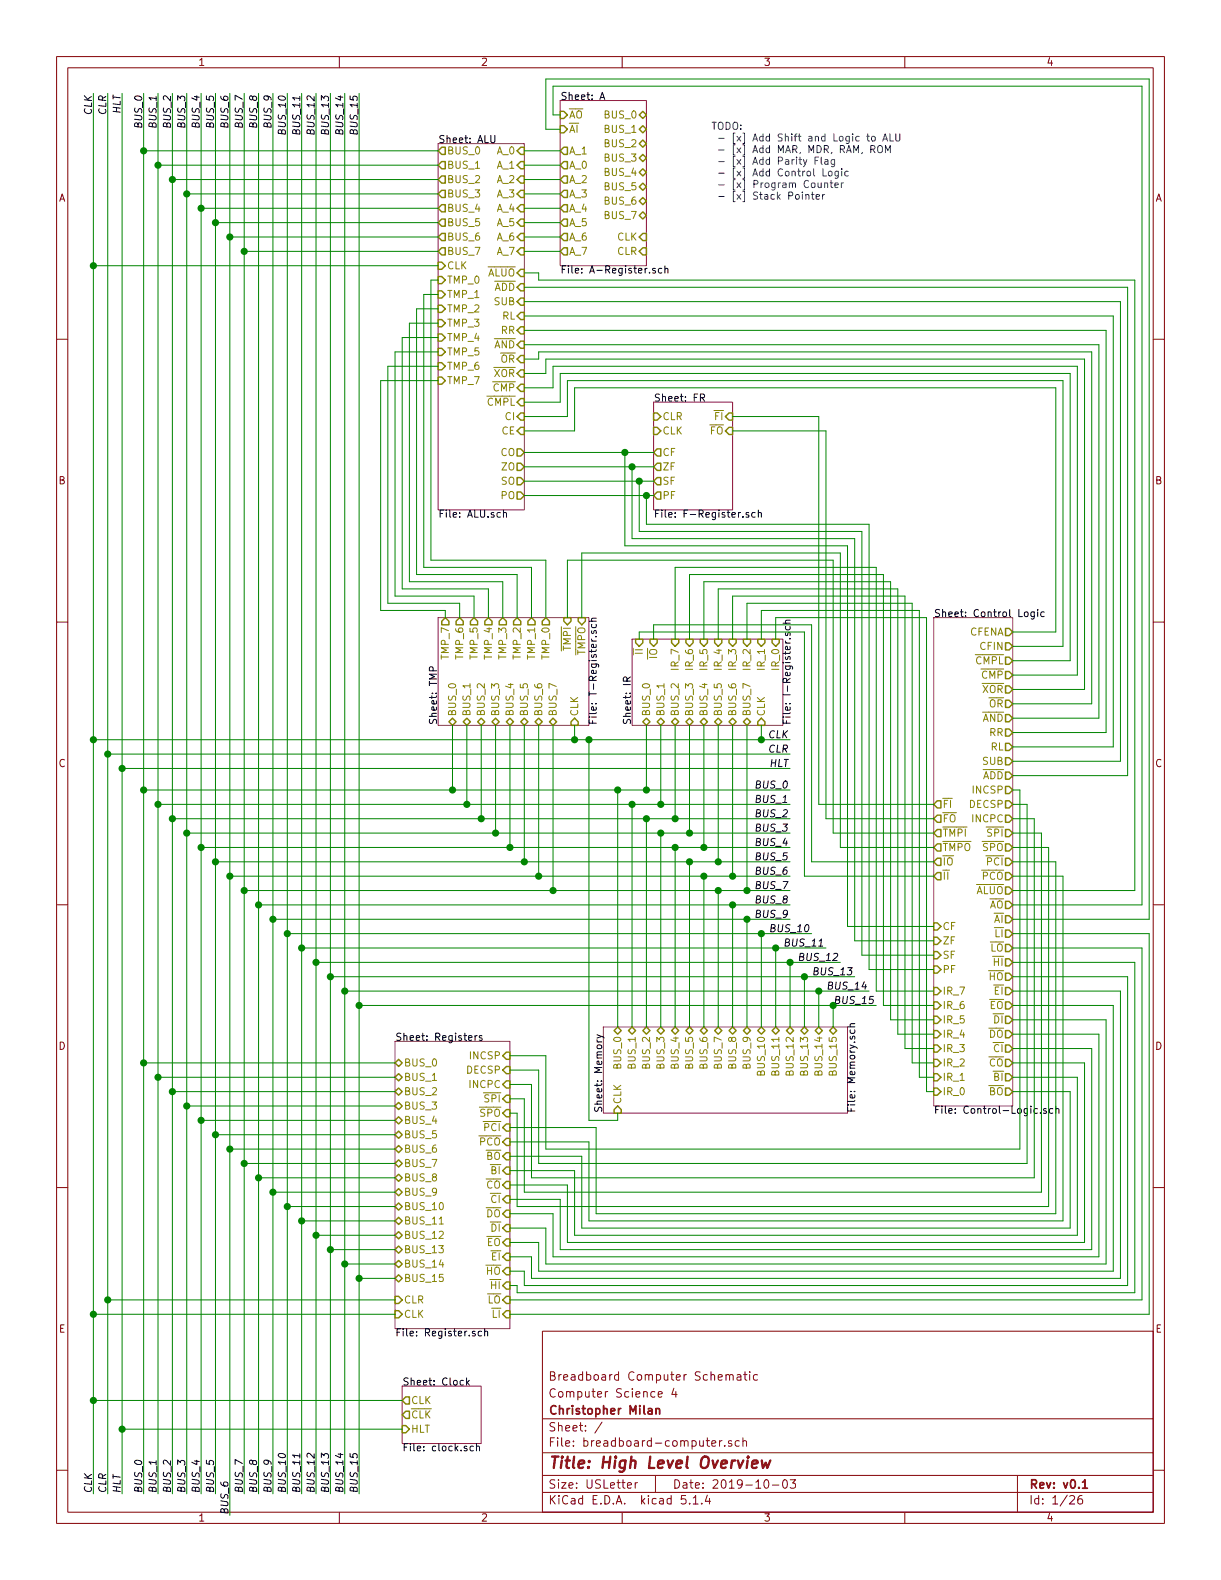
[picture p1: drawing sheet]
EESchema Schematic File Version 4
LIBS:breadboard-computer-cache
EELAYER 30 0
EELAYER END
$Descr USLetter 8500 11000 portrait
encoding utf-8
Sheet 1 26
Title "High Level Overview"
Date "2019-10-03"
Rev "v0.1"
Comp "Christopher Milan"
Comment1 "Computer Science 4"
Comment2 "Breadboard Computer Schematic"
Comment3 ""
Comment4 ""
$EndDescr
$Sheet
S 3900 700  600  1150
U 5DA9C21D
F0 "A" 50
F1 "A-Register.sch" 50
F2 "BUS_0" B R 4500 800 50 
F3 "BUS_1" B R 4500 900 50 
F4 "BUS_2" B R 4500 1000 50 
F5 "BUS_3" B R 4500 1100 50 
F6 "BUS_4" B R 4500 1200 50 
F7 "BUS_5" B R 4500 1300 50 
F8 "BUS_6" B R 4500 1400 50 
F9 "BUS_7" B R 4500 1500 50 
F10 "CLK" I R 4500 1650 50 
F11 "A_0" O L 3900 1150 50 
F12 "A_1" O L 3900 1050 50 
F13 "A_2" O L 3900 1250 50 
F14 "A_3" O L 3900 1350 50 
F15 "A_4" O L 3900 1450 50 
F16 "A_5" O L 3900 1550 50 
F17 "A_6" O L 3900 1650 50 
F18 "A_7" O L 3900 1750 50 
F19 "~AO~" I L 3900 800 50 
F20 "~AI~" I L 3900 900 50 
F21 "CLR" I R 4500 1750 50 
$EndSheet
$Sheet
S 4400 4450 1050 600 
U 5E58FC7C
F0 "IR" 50
F1 "I-Register.sch" 50
F2 "BUS_0" B B 4500 5050 50 
F3 "BUS_1" B B 4600 5050 50 
F4 "BUS_2" B B 4700 5050 50 
F5 "BUS_3" B B 4800 5050 50 
F6 "BUS_4" B B 4900 5050 50 
F7 "BUS_5" B B 5000 5050 50 
F8 "BUS_6" B B 5100 5050 50 
F9 "BUS_7" B B 5200 5050 50 
F10 "CLK" I B 5300 5050 50 
F11 "IR_0" I T 5400 4450 50 
F12 "IR_1" I T 5300 4450 50 
F13 "IR_2" I T 5200 4450 50 
F14 "IR_3" I T 5100 4450 50 
F15 "IR_4" I T 5000 4450 50 
F16 "IR_5" I T 4900 4450 50 
F17 "IR_6" I T 4800 4450 50 
F18 "IR_7" I T 4700 4450 50 
F19 "~IO~" I T 4550 4450 50 
F20 "~II~" I T 4450 4450 50 
$EndSheet
Text Label 750  650  3    50   Italic 0
CLR
Text Label 650  650  3    50   Italic 0
CLK
Text Label 2500 650  3    50   Italic 0
BUS_15
Text Label 2400 650  3    50   Italic 0
BUS_14
Text Label 2300 650  3    50   Italic 0
BUS_13
Text Label 2200 650  3    50   Italic 0
BUS_12
Text Label 2100 650  3    50   Italic 0
BUS_11
Text Label 2000 650  3    50   Italic 0
BUS_10
Text Label 1900 650  3    50   Italic 0
BUS_9
Text Label 1800 650  3    50   Italic 0
BUS_8
Text Label 1700 650  3    50   Italic 0
BUS_7
Text Label 1600 650  3    50   Italic 0
BUS_6
Text Label 1500 650  3    50   Italic 0
BUS_5
Text Label 1400 650  3    50   Italic 0
BUS_4
Text Label 1300 650  3    50   Italic 0
BUS_3
Text Label 1200 650  3    50   Italic 0
BUS_2
Text Label 1100 650  3    50   Italic 0
BUS_1
Text Label 1000 650  3    50   Italic 0
BUS_0
Text Label 850  650  3    50   Italic 0
HLT
Connection ~ 650  9150
Connection ~ 750  9050
Connection ~ 1000 7400
Connection ~ 1100 7500
Connection ~ 1200 7600
Connection ~ 1300 7700
Connection ~ 1400 7800
Connection ~ 1500 7900
Connection ~ 1600 8000
Connection ~ 1700 8100
Connection ~ 1800 8200
Connection ~ 1900 8300
Connection ~ 2000 8400
Connection ~ 2100 8500
Connection ~ 2200 8600
Connection ~ 2400 8800
Connection ~ 2500 8900
Text Label 1000 10400 1    50   Italic 0
BUS_0
Text Label 1100 10400 1    50   Italic 0
BUS_1
Text Label 1200 10400 1    50   Italic 0
BUS_2
Text Label 1300 10400 1    50   Italic 0
BUS_3
Text Label 1400 10400 1    50   Italic 0
BUS_4
Text Label 1500 10400 1    50   Italic 0
BUS_5
Text Label 1600 10550 1    50   Italic 0
BUS_6
Text Label 1700 10400 1    50   Italic 0
BUS_7
Text Label 1800 10400 1    50   Italic 0
BUS_8
Text Label 1900 10400 1    50   Italic 0
BUS_9
Text Label 2000 10400 1    50   Italic 0
BUS_10
Text Label 2100 10400 1    50   Italic 0
BUS_11
Text Label 2200 10400 1    50   Italic 0
BUS_12
Text Label 2300 10400 1    50   Italic 0
BUS_13
Text Label 2400 10400 1    50   Italic 0
BUS_14
Text Label 2500 10400 1    50   Italic 0
BUS_15
Text Label 650  10400 1    50   Italic 0
CLK
Text Label 750  10400 1    50   Italic 0
CLR
Text Label 850  10400 1    50   Italic 0
HLT
Wire Wire Line
	850  10400 850  9950
Wire Wire Line
	750  10400 750  9050
Wire Wire Line
	1000 10400 1000 7400
Wire Wire Line
	1100 10400 1100 7500
Wire Wire Line
	1200 7600 1200 10400
Wire Wire Line
	1300 10400 1300 7700
Wire Wire Line
	1400 10400 1400 7800
Wire Wire Line
	1500 10400 1500 7900
Wire Wire Line
	1600 8000 1600 10550
Wire Wire Line
	1700 10400 1700 8100
Wire Wire Line
	1800 10400 1800 8200
Wire Wire Line
	1900 10400 1900 8300
Wire Wire Line
	2000 8400 2000 10400
Wire Wire Line
	2100 10400 2100 8500
Wire Wire Line
	2200 10400 2200 8600
Wire Wire Line
	2400 8800 2400 10400
Wire Wire Line
	2500 10400 2500 8900
Wire Wire Line
	2800 9750 650  9750
Wire Wire Line
	650  9150 650  9750
Connection ~ 650  9750
Wire Wire Line
	650  9750 650  10400
Wire Wire Line
	2800 9950 850  9950
Connection ~ 850  9950
$Sheet
S 2800 9650 550  400 
U 5DA9BE9A
F0 "Clock" 50
F1 "clock.sch" 50
F2 "HLT" I L 2800 9950 50 
F3 "CLK" O L 2800 9750 50 
F4 "~CLK~" O L 2800 9850 50 
$EndSheet
Wire Wire Line
	2500 7000 5800 7000
Wire Wire Line
	5800 7000 5800 7150
Connection ~ 2500 7000
Wire Wire Line
	2400 6900 5700 6900
Wire Wire Line
	5700 6900 5700 7150
Connection ~ 2400 6900
Wire Wire Line
	5600 6800 5600 7150
Wire Wire Line
	2200 6700 5500 6700
Wire Wire Line
	5500 6700 5500 7150
Connection ~ 2200 6700
Wire Wire Line
	2100 6600 5400 6600
Wire Wire Line
	5400 6600 5400 7150
Connection ~ 2100 6600
Wire Wire Line
	2000 6500 5300 6500
Wire Wire Line
	5300 6500 5300 7150
Connection ~ 2000 6500
Wire Wire Line
	1900 6400 5200 6400
Wire Wire Line
	5200 6400 5200 7150
Connection ~ 1900 6400
Wire Wire Line
	1800 6300 5100 6300
Wire Wire Line
	5100 6300 5100 7150
Connection ~ 1800 6300
Wire Wire Line
	1700 6200 3850 6200
Wire Wire Line
	5000 6200 5000 7150
Connection ~ 1700 6200
Wire Wire Line
	1600 6100 3750 6100
Wire Wire Line
	4900 6100 4900 7150
Connection ~ 1600 6100
Wire Wire Line
	4800 7150 4800 6000
Wire Wire Line
	4800 6000 3650 6000
Connection ~ 1500 6000
Wire Wire Line
	1400 5900 3550 5900
Wire Wire Line
	4700 5900 4700 7150
Connection ~ 1400 5900
Wire Wire Line
	1300 5800 3450 5800
Wire Wire Line
	4600 5800 4600 7150
Connection ~ 1300 5800
Wire Wire Line
	4500 7150 4500 5700
Wire Wire Line
	4500 5700 3350 5700
Connection ~ 1200 5700
Wire Wire Line
	1100 5600 3250 5600
Wire Wire Line
	4400 5600 4400 7150
Connection ~ 1100 5600
Wire Wire Line
	4300 7150 4300 5500
Wire Wire Line
	4300 5500 3150 5500
Connection ~ 1000 5500
Wire Wire Line
	850  5350 5500 5350
Connection ~ 850  5350
Wire Wire Line
	750  5250 5500 5250
Connection ~ 750  5250
Wire Wire Line
	650  5150 4000 5150
Connection ~ 650  5150
Connection ~ 5300 5150
Wire Wire Line
	5700 6900 6050 6900
Connection ~ 5700 6900
Wire Wire Line
	2500 8900 2500 7000
Wire Wire Line
	2400 6900 2400 8800
Wire Wire Line
	2200 8600 2200 6700
Wire Wire Line
	2100 8500 2100 6600
Wire Wire Line
	2000 6500 2000 8400
Wire Wire Line
	1900 8300 1900 6400
Wire Wire Line
	1800 8200 1800 6300
Wire Wire Line
	1700 8100 1700 6200
Wire Wire Line
	1600 6100 1600 8000
Wire Wire Line
	1500 7900 1500 6000
Wire Wire Line
	1400 7800 1400 5900
Wire Wire Line
	1300 5800 1300 7700
Wire Wire Line
	1200 5700 1200 7600
Wire Wire Line
	1100 7500 1100 5600
Wire Wire Line
	1000 7400 1000 5500
Wire Wire Line
	850  9950 850  5350
Wire Wire Line
	750  9050 750  5250
Wire Wire Line
	650  5150 650  9150
Wire Wire Line
	750  5250 750  650 
Wire Wire Line
	850  5350 850  650 
Wire Wire Line
	1000 5500 1000 1050
Wire Wire Line
	1100 5600 1100 1150
Wire Wire Line
	1300 650  1300 1350
Wire Wire Line
	1400 5900 1400 1450
Wire Wire Line
	1500 6000 1500 1550
Wire Wire Line
	1700 6200 1700 1750
Wire Wire Line
	1800 6300 1800 650 
Wire Wire Line
	1900 6400 1900 650 
Wire Wire Line
	2100 6600 2100 650 
Wire Wire Line
	2200 6700 2200 650 
Wire Wire Line
	2500 7000 2500 650 
Wire Wire Line
	2400 650  2400 6900
Wire Wire Line
	2000 650  2000 6500
Wire Wire Line
	1600 650  1600 1650
Wire Wire Line
	1200 650  1200 1250
Wire Wire Line
	650  650  650  1850
Text Label 5500 5250 2    50   Italic 0
CLR
Text Label 5500 5150 2    50   Italic 0
CLK
Text Label 6100 7000 2    50   Italic 0
BUS_15
Text Label 6050 6900 2    50   Italic 0
BUS_14
Text Label 5950 6800 2    50   Italic 0
BUS_13
Text Label 5850 6700 2    50   Italic 0
BUS_12
Text Label 5750 6600 2    50   Italic 0
BUS_11
Text Label 5650 6500 2    50   Italic 0
BUS_10
Text Label 5500 6400 2    50   Italic 0
BUS_9
Text Label 5500 6300 2    50   Italic 0
BUS_8
Text Label 5500 6200 2    50   Italic 0
BUS_7
Text Label 5500 6100 2    50   Italic 0
BUS_6
Text Label 5500 6000 2    50   Italic 0
BUS_5
Text Label 5500 5900 2    50   Italic 0
BUS_4
Text Label 5500 5800 2    50   Italic 0
BUS_3
Text Label 5500 5700 2    50   Italic 0
BUS_2
Text Label 5500 5600 2    50   Italic 0
BUS_1
Text Label 5500 5500 2    50   Italic 0
BUS_0
Text Label 5500 5350 2    50   Italic 0
HLT
Wire Wire Line
	5950 6800 5600 6800
Connection ~ 5600 6800
Wire Wire Line
	5500 6700 5850 6700
Connection ~ 5500 6700
Wire Wire Line
	5750 6600 5400 6600
Connection ~ 5400 6600
Wire Wire Line
	5300 6500 5650 6500
Connection ~ 5300 6500
Wire Wire Line
	5500 6400 5200 6400
Connection ~ 5200 6400
Wire Wire Line
	5100 6300 5500 6300
Connection ~ 5100 6300
Wire Wire Line
	5500 6200 5200 6200
Connection ~ 5000 6200
Wire Wire Line
	4900 6100 5100 6100
Connection ~ 4900 6100
Wire Wire Line
	5500 6000 5000 6000
Connection ~ 4800 6000
Wire Wire Line
	4700 5900 4900 5900
Connection ~ 4700 5900
Wire Wire Line
	5500 5800 4800 5800
Connection ~ 4600 5800
Wire Wire Line
	4500 5700 4700 5700
Connection ~ 4500 5700
Wire Wire Line
	5500 5600 4600 5600
Connection ~ 4400 5600
Wire Wire Line
	4300 5500 4500 5500
Connection ~ 4300 5500
$Sheet
S 3050 4300 1050 750 
U 5E9E6254
F0 "TMP" 50
F1 "T-Register.sch" 50
F2 "BUS_0" B B 3150 5050 50 
F3 "BUS_1" B B 3250 5050 50 
F4 "BUS_2" B B 3350 5050 50 
F5 "BUS_3" B B 3450 5050 50 
F6 "BUS_4" B B 3550 5050 50 
F7 "BUS_5" B B 3650 5050 50 
F8 "BUS_6" B B 3750 5050 50 
F9 "BUS_7" B B 3850 5050 50 
F10 "CLK" I B 4000 5050 50 
F11 "TMP_0" O T 3800 4300 50 
F12 "TMP_1" O T 3700 4300 50 
F13 "TMP_2" O T 3600 4300 50 
F14 "TMP_3" O T 3500 4300 50 
F15 "TMP_4" O T 3400 4300 50 
F16 "TMP_5" O T 3300 4300 50 
F17 "TMP_6" O T 3200 4300 50 
F18 "TMP_7" O T 3100 4300 50 
F19 "~TMPO~" I T 4050 4300 50 
F20 "~TMPI~" I T 3950 4300 50 
$EndSheet
Wire Wire Line
	4500 5050 4500 5500
Connection ~ 4500 5500
Wire Wire Line
	4500 5500 5500 5500
Wire Wire Line
	4600 5050 4600 5600
Connection ~ 4600 5600
Wire Wire Line
	4600 5600 4400 5600
Wire Wire Line
	4700 5050 4700 5700
Connection ~ 4700 5700
Wire Wire Line
	4700 5700 5500 5700
Wire Wire Line
	4800 5050 4800 5800
Connection ~ 4800 5800
Wire Wire Line
	4800 5800 4600 5800
Wire Wire Line
	4900 5050 4900 5900
Connection ~ 4900 5900
Wire Wire Line
	4900 5900 5500 5900
Wire Wire Line
	5000 5050 5000 6000
Connection ~ 5000 6000
Wire Wire Line
	5000 6000 4800 6000
Wire Wire Line
	5100 5050 5100 6100
Connection ~ 5100 6100
Wire Wire Line
	5100 6100 5500 6100
Wire Wire Line
	5200 5050 5200 6200
Connection ~ 5200 6200
Wire Wire Line
	5200 6200 5000 6200
Wire Wire Line
	5300 5050 5300 5150
$Sheet
S 3050 1000 600  2550
U 5E5B2E62
F0 "ALU" 50
F1 "ALU.sch" 50
F2 "CLK" I L 3050 1850 50 
F3 "BUS_0" O L 3050 1050 50 
F4 "BUS_1" O L 3050 1150 50 
F5 "BUS_2" O L 3050 1250 50 
F6 "BUS_3" O L 3050 1350 50 
F7 "BUS_4" O L 3050 1450 50 
F8 "BUS_5" O L 3050 1550 50 
F9 "BUS_6" O L 3050 1650 50 
F10 "BUS_7" O L 3050 1750 50 
F11 "A_0" I R 3650 1050 50 
F12 "A_1" I R 3650 1150 50 
F13 "A_2" I R 3650 1250 50 
F14 "A_3" I R 3650 1350 50 
F15 "A_4" I R 3650 1450 50 
F16 "A_5" I R 3650 1550 50 
F17 "A_6" I R 3650 1650 50 
F18 "A_7" I R 3650 1750 50 
F19 "TMP_0" I L 3050 1950 50 
F20 "TMP_1" I L 3050 2050 50 
F21 "TMP_2" I L 3050 2150 50 
F22 "TMP_3" I L 3050 2250 50 
F23 "TMP_4" I L 3050 2350 50 
F24 "TMP_5" I L 3050 2450 50 
F25 "TMP_6" I L 3050 2550 50 
F26 "TMP_7" I L 3050 2650 50 
F27 "CO" O R 3650 3150 50 
F28 "ZO" O R 3650 3250 50 
F29 "SO" O R 3650 3350 50 
F30 "PO" O R 3650 3450 50 
F31 "SUB" I R 3650 2100 50 
F32 "~ALUO~" I R 3650 1900 50 
F33 "CI" I R 3650 2900 50 
F34 "RR" I R 3650 2300 50 
F35 "RL" I R 3650 2200 50 
F36 "CE" I R 3650 3000 50 
F37 "~ADD~" I R 3650 2000 50 
F38 "~AND~" I R 3650 2400 50 
F39 "~OR~" I R 3650 2500 50 
F40 "~XOR~" I R 3650 2600 50 
F41 "~CMP~" I R 3650 2700 50 
F42 "~CMPL~" I R 3650 2800 50 
$EndSheet
Wire Wire Line
	3800 4300 3800 3900
Wire Wire Line
	3800 3900 3000 3900
Wire Wire Line
	2950 3950 3700 3950
Wire Wire Line
	3700 3950 3700 4300
Wire Wire Line
	3600 4300 3600 4000
Wire Wire Line
	3600 4000 2900 4000
Wire Wire Line
	2850 4050 3500 4050
Wire Wire Line
	3500 4050 3500 4300
Wire Wire Line
	3400 4300 3400 4100
Wire Wire Line
	3400 4100 2800 4100
Wire Wire Line
	3300 4300 3300 4150
Wire Wire Line
	3300 4150 2750 4150
Wire Wire Line
	2700 4200 3200 4200
Wire Wire Line
	3200 4200 3200 4300
Wire Wire Line
	3100 4300 3100 4250
Wire Wire Line
	3100 4250 2650 4250
Wire Wire Line
	2650 4250 2650 2650
Wire Wire Line
	3050 1850 650  1850
Connection ~ 650  1850
Wire Wire Line
	650  1850 650  5150
Wire Wire Line
	4000 5050 4000 5150
Connection ~ 4000 5150
Wire Wire Line
	4000 5150 4100 5150
Wire Wire Line
	3150 5050 3150 5500
Connection ~ 3150 5500
Wire Wire Line
	3150 5500 1000 5500
Wire Wire Line
	3250 5050 3250 5600
Connection ~ 3250 5600
Wire Wire Line
	3250 5600 4400 5600
Wire Wire Line
	3350 5050 3350 5700
Connection ~ 3350 5700
Wire Wire Line
	3350 5700 1200 5700
Wire Wire Line
	3450 5050 3450 5800
Connection ~ 3450 5800
Wire Wire Line
	3450 5800 4600 5800
Wire Wire Line
	3550 5050 3550 5900
Connection ~ 3550 5900
Wire Wire Line
	3550 5900 4700 5900
Wire Wire Line
	3650 5050 3650 6000
Connection ~ 3650 6000
Wire Wire Line
	3650 6000 1500 6000
Wire Wire Line
	3750 5050 3750 6100
Connection ~ 3750 6100
Wire Wire Line
	3750 6100 4900 6100
Wire Wire Line
	3850 5050 3850 6200
Connection ~ 3850 6200
Wire Wire Line
	3850 6200 5000 6200
Wire Wire Line
	3050 1050 1000 1050
Connection ~ 1000 1050
Wire Wire Line
	1000 1050 1000 650 
Wire Wire Line
	3050 1150 1100 1150
Connection ~ 1100 1150
Wire Wire Line
	1100 1150 1100 650 
Wire Wire Line
	3050 1250 1200 1250
Connection ~ 1200 1250
Wire Wire Line
	1200 1250 1200 5700
Wire Wire Line
	3050 1350 1300 1350
Connection ~ 1300 1350
Wire Wire Line
	1300 1350 1300 5800
Wire Wire Line
	3050 1450 1400 1450
Connection ~ 1400 1450
Wire Wire Line
	1400 1450 1400 650 
Wire Wire Line
	3050 1550 1500 1550
Connection ~ 1500 1550
Wire Wire Line
	1500 1550 1500 650 
Wire Wire Line
	3050 1650 1600 1650
Connection ~ 1600 1650
Wire Wire Line
	1600 1650 1600 6100
Wire Wire Line
	3050 1750 1700 1750
Connection ~ 1700 1750
Wire Wire Line
	1700 1750 1700 650 
Wire Wire Line
	7450 7600 7050 7600
Wire Wire Line
	7050 7500 7500 7500
Wire Wire Line
	7550 7400 7050 7400
Wire Wire Line
	7600 7300 7050 7300
Wire Wire Line
	7650 7200 7050 7200
Wire Wire Line
	7700 7100 7050 7100
Wire Wire Line
	7750 7000 7050 7000
Wire Wire Line
	7800 6900 7050 6900
Wire Wire Line
	7850 6800 7050 6800
Wire Wire Line
	7900 6700 7050 6700
Wire Wire Line
	7950 6600 7050 6600
Wire Wire Line
	8000 6500 7050 6500
Wire Wire Line
	5400 4450 5400 4300
Wire Wire Line
	5400 4300 6450 4300
Wire Wire Line
	6450 4300 6450 7600
Wire Wire Line
	6450 7600 6500 7600
Wire Wire Line
	6500 7500 6400 7500
Wire Wire Line
	6400 7500 6400 4250
Wire Wire Line
	6400 4250 5300 4250
Wire Wire Line
	5300 4250 5300 4450
Wire Wire Line
	5200 4450 5200 4200
Wire Wire Line
	5200 4200 6350 4200
Wire Wire Line
	6350 4200 6350 7400
Wire Wire Line
	6350 7400 6500 7400
Wire Wire Line
	6500 7300 6300 7300
Wire Wire Line
	6300 7300 6300 4150
Wire Wire Line
	6300 4150 5100 4150
Wire Wire Line
	5100 4150 5100 4450
Wire Wire Line
	5000 4450 5000 4100
Wire Wire Line
	5000 4100 6250 4100
Wire Wire Line
	6250 4100 6250 7200
Wire Wire Line
	6250 7200 6500 7200
Wire Wire Line
	6500 7100 6200 7100
Wire Wire Line
	6200 7100 6200 4050
Wire Wire Line
	6200 4050 4900 4050
Wire Wire Line
	4900 4050 4900 4450
Wire Wire Line
	4800 4450 4800 4000
Wire Wire Line
	4800 4000 6150 4000
Wire Wire Line
	6150 4000 6150 7000
Wire Wire Line
	6500 6900 6100 6900
Wire Wire Line
	6100 6900 6100 3950
Wire Wire Line
	6100 3950 4700 3950
Wire Wire Line
	4700 3950 4700 4450
Wire Wire Line
	4100 7800 4100 5150
Connection ~ 4100 5150
Wire Wire Line
	4100 5150 5300 5150
Wire Wire Line
	5300 5150 5500 5150
$Sheet
S 6500 4300 550  3400
U 5E9E6366
F0 "Control Logic" 50
F1 "Control-Logic.sch" 50
F2 "~BO~" O R 7050 7600 50 
F3 "~BI~" O R 7050 7500 50 
F4 "~CO~" O R 7050 7400 50 
F5 "~CI~" O R 7050 7300 50 
F6 "~DO~" O R 7050 7200 50 
F7 "~DI~" O R 7050 7100 50 
F8 "~EO~" O R 7050 7000 50 
F9 "~EI~" O R 7050 6900 50 
F10 "~HO~" O R 7050 6800 50 
F11 "~HI~" O R 7050 6700 50 
F12 "~LO~" O R 7050 6600 50 
F13 "~LI~" O R 7050 6500 50 
F14 "~AO~" O R 7050 6300 50 
F15 "~AI~" O R 7050 6400 50 
F16 "IR_0" I L 6500 7600 50 
F17 "IR_1" I L 6500 7500 50 
F18 "IR_2" I L 6500 7400 50 
F19 "IR_3" I L 6500 7300 50 
F20 "IR_4" I L 6500 7200 50 
F21 "IR_5" I L 6500 7100 50 
F22 "IR_6" I L 6500 7000 50 
F23 "IR_7" I L 6500 6900 50 
F24 "SF" I L 6500 6650 50 
F25 "ZF" I L 6500 6550 50 
F26 "CF" I L 6500 6450 50 
F27 "~TMPO~" O L 6500 5900 50 
F28 "~TMPI~" O L 6500 5800 50 
F29 "~FO~" O L 6500 5700 50 
F30 "~FI~" O L 6500 5600 50 
F31 "~IO~" O L 6500 6000 50 
F32 "~II~" O L 6500 6100 50 
F33 "~ALUO~" O R 7050 6200 50 
F34 "PF" I L 6500 6750 50 
F35 "~ADD~" O R 7050 5400 50 
F36 "~AND~" O R 7050 5000 50 
F37 "~OR~" O R 7050 4900 50 
F38 "~XOR~" O R 7050 4800 50 
F39 "SUB" O R 7050 5300 50 
F40 "RL" O R 7050 5200 50 
F41 "RR" O R 7050 5100 50 
F42 "~CMP~" O R 7050 4700 50 
F43 "~CMPL~" O R 7050 4600 50 
F44 "CFENA" O R 7050 4400 50 
F45 "CFIN" O R 7050 4500 50 
F46 "~PCO~" O R 7050 6100 50 
F47 "~PCI~" O R 7050 6000 50 
F48 "~SPO~" O R 7050 5900 50 
F49 "~SPI~" O R 7050 5800 50 
F50 "INCPC" O R 7050 5700 50 
F51 "INCSP" O R 7050 5500 50 
F52 "DECSP" O R 7050 5600 50 
$EndSheet
Wire Wire Line
	4550 3150 4350 3150
Wire Wire Line
	4400 3250 4550 3250
Wire Wire Line
	4550 3350 4450 3350
Wire Wire Line
	4500 3450 4550 3450
Wire Wire Line
	4500 3650 4500 3450
Wire Wire Line
	4450 3350 4450 3700
Wire Wire Line
	4400 3250 4400 3750
Wire Wire Line
	4350 3800 4350 3150
Wire Wire Line
	6500 5900 5850 5900
Wire Wire Line
	5850 5900 5850 3850
Wire Wire Line
	5850 3850 4050 3850
Wire Wire Line
	4050 3850 4050 4300
Wire Wire Line
	3950 4300 3950 3900
Wire Wire Line
	3950 3900 5800 3900
Wire Wire Line
	5800 3900 5800 5800
Wire Wire Line
	5800 5800 6500 5800
Wire Wire Line
	6500 5700 5750 5700
Wire Wire Line
	5750 5700 5750 3000
Wire Wire Line
	5750 3000 5100 3000
Wire Wire Line
	5100 2900 5700 2900
Wire Wire Line
	5700 2900 5700 5600
Wire Wire Line
	5700 5600 6500 5600
Wire Wire Line
	4100 7800 4300 7800
Wire Wire Line
	4300 7800 4300 7750
$Sheet
S 4550 2800 550  750 
U 5DA9DA3D
F0 "FR" 50
F1 "F-Register.sch" 50
F2 "CLK" I L 4550 3000 50 
F3 "CF" O L 4550 3150 50 
F4 "ZF" O L 4550 3250 50 
F5 "SF" O L 4550 3350 50 
F6 "PF" O L 4550 3450 50 
F7 "~FO~" I R 5100 3000 50 
F8 "~FI~" I R 5100 2900 50 
F9 "CLR" I L 4550 2900 50 
$EndSheet
Wire Wire Line
	6050 3650 6050 6750
Wire Wire Line
	6050 6750 6500 6750
Wire Wire Line
	4500 3650 6050 3650
Wire Wire Line
	6500 6650 6000 6650
Wire Wire Line
	4450 3700 6000 3700
Wire Wire Line
	6000 6650 6000 3700
Wire Wire Line
	5950 3750 5950 6550
Wire Wire Line
	5950 6550 6500 6550
Wire Wire Line
	4400 3750 5950 3750
Wire Wire Line
	6500 6450 5900 6450
Wire Wire Line
	5900 6450 5900 3800
Wire Wire Line
	4350 3800 5900 3800
Wire Wire Line
	6500 6000 5650 6000
Wire Wire Line
	5650 6000 5650 4350
Wire Wire Line
	5650 4350 4550 4350
Wire Wire Line
	4550 4350 4550 4450
Wire Wire Line
	4450 4450 4450 4400
Wire Wire Line
	4450 4400 5600 4400
Wire Wire Line
	5600 4400 5600 6100
Wire Wire Line
	5600 6100 6500 6100
Text Notes 4950 1400 0    50   ~ 0
TODO:\n - [x] Add Shift and Logic to ALU\n - [x] Add MAR, MDR, RAM, ROM\n - [x] Add Parity Flag\n - [x] Add Control Logic\n - [x] Program Counter\n - [x] Stack Pointer
Wire Wire Line
	3900 800  3850 800 
Wire Wire Line
	3850 800  3850 600 
Wire Wire Line
	3850 600  7950 600 
Wire Wire Line
	7950 600  7950 6300
Wire Wire Line
	7050 6300 7950 6300
Wire Wire Line
	3900 900  3800 900 
Wire Wire Line
	3800 900  3800 550 
Wire Wire Line
	3800 550  8000 550 
Wire Wire Line
	8000 550  8000 6400
Wire Wire Line
	7050 6400 8000 6400
Wire Wire Line
	3000 1950 3050 1950
Wire Wire Line
	3000 1950 3000 3900
Wire Wire Line
	2950 2050 3050 2050
Wire Wire Line
	2950 2050 2950 3950
Wire Wire Line
	2900 2150 3050 2150
Wire Wire Line
	2900 2150 2900 4000
Wire Wire Line
	3050 2250 2850 2250
Wire Wire Line
	2850 2250 2850 4050
Wire Wire Line
	2800 2350 3050 2350
Wire Wire Line
	2800 2350 2800 4100
Wire Wire Line
	3050 2450 2750 2450
Wire Wire Line
	2750 2450 2750 4150
Wire Wire Line
	2700 2550 3050 2550
Wire Wire Line
	2700 2550 2700 4200
Wire Wire Line
	3050 2650 2650 2650
Wire Wire Line
	3900 1050 3650 1050
Wire Wire Line
	3650 1150 3900 1150
Wire Wire Line
	3900 1250 3650 1250
Wire Wire Line
	3650 1350 3900 1350
Wire Wire Line
	3900 1450 3650 1450
Wire Wire Line
	3650 1550 3900 1550
Wire Wire Line
	3900 1650 3650 1650
Wire Wire Line
	3650 1750 3900 1750
Wire Wire Line
	3650 3150 4350 3150
Connection ~ 4350 3150
Wire Wire Line
	4400 3250 3650 3250
Connection ~ 4400 3250
Wire Wire Line
	3650 3350 4450 3350
Connection ~ 4450 3350
Wire Wire Line
	4500 3450 3650 3450
Connection ~ 4500 3450
Wire Wire Line
	3650 1900 3750 1900
Wire Wire Line
	3750 1900 3750 1950
Wire Wire Line
	3650 2000 7850 2000
Wire Wire Line
	3750 1950 7900 1950
Wire Wire Line
	3650 2100 7800 2100
Wire Wire Line
	3650 2200 7750 2200
Wire Wire Line
	3650 2300 7700 2300
Wire Wire Line
	3650 2400 7650 2400
Wire Wire Line
	7600 2450 3750 2450
Wire Wire Line
	3750 2450 3750 2500
Wire Wire Line
	3750 2500 3650 2500
Wire Wire Line
	3650 2600 3800 2600
Wire Wire Line
	3800 2600 3800 2500
Wire Wire Line
	3800 2500 7550 2500
Wire Wire Line
	7500 2550 3850 2550
Wire Wire Line
	3850 2550 3850 2700
Wire Wire Line
	3850 2700 3650 2700
Wire Wire Line
	3650 2800 3900 2800
Wire Wire Line
	3900 2800 3900 2600
Wire Wire Line
	3900 2600 7450 2600
Wire Wire Line
	7400 2650 3950 2650
Wire Wire Line
	3950 2650 3950 2900
Wire Wire Line
	3950 2900 3650 2900
Wire Wire Line
	3650 3000 4000 3000
Wire Wire Line
	4000 3000 4000 2700
Wire Wire Line
	4000 2700 7350 2700
Wire Wire Line
	7900 6200 7050 6200
Wire Wire Line
	7900 1950 7900 6200
Wire Wire Line
	7950 6600 7950 9050
Wire Wire Line
	7900 9000 3600 9000
Wire Wire Line
	3600 9000 3600 8950
Wire Wire Line
	7900 6700 7900 9000
Wire Wire Line
	3650 8850 3650 8950
Wire Wire Line
	3650 8950 7850 8950
Wire Wire Line
	7850 6800 7850 8950
Wire Wire Line
	7800 8900 3700 8900
Wire Wire Line
	3700 8900 3700 8750
Wire Wire Line
	7800 6900 7800 8900
Wire Wire Line
	3750 8650 3750 8850
Wire Wire Line
	3750 8850 7750 8850
Wire Wire Line
	7750 7000 7750 8850
Wire Wire Line
	7700 8800 3800 8800
Wire Wire Line
	3800 8800 3800 8550
Wire Wire Line
	7700 7100 7700 8800
Wire Wire Line
	3850 8450 3850 8750
Wire Wire Line
	3850 8750 7650 8750
Wire Wire Line
	7650 7200 7650 8750
Wire Wire Line
	7600 8700 3900 8700
Wire Wire Line
	3900 8700 3900 8350
Wire Wire Line
	7600 7300 7600 8700
Wire Wire Line
	3950 8250 3950 8650
Wire Wire Line
	3950 8650 7550 8650
Wire Wire Line
	7550 7400 7550 8650
Wire Wire Line
	7500 8600 4000 8600
Wire Wire Line
	4000 8600 4000 8150
Wire Wire Line
	7500 7500 7500 8600
Wire Wire Line
	4050 8050 4050 8550
Wire Wire Line
	4050 8550 7450 8550
Wire Wire Line
	7450 7600 7450 8550
$Sheet
S 4200 7150 1700 600 
U 5E5B2276
F0 "Memory" 50
F1 "Memory.sch" 50
F2 "BUS_0" B T 4300 7150 50 
F3 "BUS_1" B T 4400 7150 50 
F4 "BUS_2" B T 4500 7150 50 
F5 "BUS_3" B T 4600 7150 50 
F6 "BUS_4" B T 4700 7150 50 
F7 "BUS_5" B T 4800 7150 50 
F8 "BUS_6" B T 4900 7150 50 
F9 "BUS_7" B T 5000 7150 50 
F10 "BUS_8" B T 5100 7150 50 
F11 "BUS_9" B T 5200 7150 50 
F12 "BUS_10" B T 5300 7150 50 
F13 "BUS_11" B T 5400 7150 50 
F14 "BUS_12" B T 5500 7150 50 
F15 "BUS_13" B T 5600 7150 50 
F16 "BUS_14" B T 5700 7150 50 
F17 "BUS_15" B T 5800 7150 50 
F18 "CLK" I B 4300 7750 50 
$EndSheet
Wire Wire Line
	8000 9150 8000 6500
Wire Wire Line
	8000 9150 3550 9150
Wire Wire Line
	3550 8850 3650 8850
Wire Wire Line
	3600 8950 3550 8950
Wire Wire Line
	3700 8750 3550 8750
Wire Wire Line
	3550 8650 3750 8650
Wire Wire Line
	3800 8550 3550 8550
Wire Wire Line
	3550 8450 3850 8450
Wire Wire Line
	3550 8250 3950 8250
Wire Wire Line
	4000 8150 3550 8150
Wire Wire Line
	3550 8050 4050 8050
Wire Wire Line
	2750 8900 2500 8900
Wire Wire Line
	2750 8800 2400 8800
Wire Wire Line
	2750 8600 2200 8600
Wire Wire Line
	2750 8500 2100 8500
Wire Wire Line
	2750 8400 2000 8400
Wire Wire Line
	2750 8300 1900 8300
Wire Wire Line
	2750 8200 1800 8200
Wire Wire Line
	2750 9050 750  9050
Wire Wire Line
	2750 9150 650  9150
Wire Wire Line
	2750 8100 1700 8100
Wire Wire Line
	2750 8000 1600 8000
Wire Wire Line
	2750 7900 1500 7900
Wire Wire Line
	2750 7800 1400 7800
Wire Wire Line
	2750 7700 1300 7700
Wire Wire Line
	2750 7600 1200 7600
Wire Wire Line
	2750 7500 1100 7500
Wire Wire Line
	2750 7400 1000 7400
Wire Wire Line
	3550 9050 7950 9050
Wire Wire Line
	3550 7950 4100 7950
Wire Wire Line
	4100 7950 4100 8500
Wire Wire Line
	4100 8500 7400 8500
Wire Wire Line
	7400 8500 7400 6100
Wire Wire Line
	7350 6000 7350 8450
Wire Wire Line
	7350 8450 4150 8450
Wire Wire Line
	4150 8450 4150 7850
Wire Wire Line
	3550 7750 3600 7750
Wire Wire Line
	3600 8400 7300 8400
Wire Wire Line
	7300 8400 7300 5900
Wire Wire Line
	7250 5800 7250 8300
Wire Wire Line
	7250 8300 3650 8300
Wire Wire Line
	3650 8300 3650 7650
Wire Wire Line
	3650 7650 3550 7650
Wire Wire Line
	3700 7550 3700 8200
Wire Wire Line
	3700 8200 7200 8200
Wire Wire Line
	7200 8200 7200 5700
Wire Wire Line
	2300 6800 2300 650 
Wire Wire Line
	2300 6800 5600 6800
Wire Wire Line
	2750 8700 2300 8700
Connection ~ 2300 6800
Wire Wire Line
	2300 10400 2300 8700
Connection ~ 2300 8700
Wire Wire Line
	2300 8700 2300 6800
Wire Wire Line
	7400 6100 7050 6100
Wire Wire Line
	7050 6000 7350 6000
Wire Wire Line
	7300 5900 7050 5900
Wire Wire Line
	7050 5800 7250 5800
Wire Wire Line
	4150 7850 3550 7850
Wire Wire Line
	3900 8350 3550 8350
Wire Wire Line
	3600 7750 3600 8400
$Sheet
S 2750 7250 800  2000
U 5DA98D6D
F0 "Registers" 50
F1 "Register.sch" 50
F2 "BUS_0" B L 2750 7400 50 
F3 "BUS_1" B L 2750 7500 50 
F4 "BUS_2" B L 2750 7600 50 
F5 "BUS_3" B L 2750 7700 50 
F6 "BUS_4" B L 2750 7800 50 
F7 "BUS_5" B L 2750 7900 50 
F8 "BUS_6" B L 2750 8000 50 
F9 "BUS_7" B L 2750 8100 50 
F10 "CLK" I L 2750 9150 50 
F11 "CLR" I L 2750 9050 50 
F12 "BUS_8" B L 2750 8200 50 
F13 "BUS_9" B L 2750 8300 50 
F14 "BUS_10" B L 2750 8400 50 
F15 "BUS_11" B L 2750 8500 50 
F16 "BUS_12" B L 2750 8600 50 
F17 "BUS_13" B L 2750 8700 50 
F18 "BUS_14" B L 2750 8800 50 
F19 "BUS_15" B L 2750 8900 50 
F20 "~BO~" I R 3550 8050 50 
F21 "~BI~" I R 3550 8150 50 
F22 "~CO~" I R 3550 8250 50 
F23 "~CI~" I R 3550 8350 50 
F24 "~DO~" I R 3550 8450 50 
F25 "~DI~" I R 3550 8550 50 
F26 "~EO~" I R 3550 8650 50 
F27 "~EI~" I R 3550 8750 50 
F28 "~HI~" I R 3550 8950 50 
F29 "~HO~" I R 3550 8850 50 
F30 "~LO~" I R 3550 9050 50 
F31 "~LI~" I R 3550 9150 50 
F32 "~PCO~" I R 3550 7950 50 
F33 "~PCI~" I R 3550 7850 50 
F34 "~SPO~" I R 3550 7750 50 
F35 "~SPI~" I R 3550 7650 50 
F36 "INCPC" I R 3550 7550 50 
F37 "INCSP" I R 3550 7350 50 
F38 "DECSP" I R 3550 7450 50 
$EndSheet
Wire Wire Line
	3700 7550 3550 7550
Wire Wire Line
	3550 7450 3750 7450
Wire Wire Line
	3750 7450 3750 8100
Wire Wire Line
	3550 7350 3800 7350
Wire Wire Line
	3800 7350 3800 8000
Wire Wire Line
	3750 8100 7150 8100
Wire Wire Line
	7100 8000 7100 5500
Wire Wire Line
	3800 8000 7100 8000
Wire Wire Line
	7200 5700 7050 5700
Wire Wire Line
	7150 5600 7150 8100
Wire Wire Line
	7150 5600 7050 5600
Wire Wire Line
	7100 5500 7050 5500
Wire Wire Line
	7850 2000 7850 5400
Wire Wire Line
	7850 5400 7050 5400
Wire Wire Line
	7800 5300 7050 5300
Wire Wire Line
	7800 2100 7800 5300
Wire Wire Line
	7750 5200 7050 5200
Wire Wire Line
	7750 2200 7750 5200
Wire Wire Line
	7700 5100 7050 5100
Wire Wire Line
	7700 2300 7700 5100
Wire Wire Line
	7050 5000 7650 5000
Wire Wire Line
	7650 2400 7650 5000
Wire Wire Line
	7600 4900 7050 4900
Wire Wire Line
	7600 2450 7600 4900
Wire Wire Line
	7050 4800 7550 4800
Wire Wire Line
	7550 2500 7550 4800
Wire Wire Line
	7500 4700 7050 4700
Wire Wire Line
	7500 2550 7500 4700
Wire Wire Line
	7050 4600 7450 4600
Wire Wire Line
	7450 2600 7450 4600
Wire Wire Line
	7400 4500 7050 4500
Wire Wire Line
	7400 2650 7400 4500
Wire Wire Line
	7050 4400 7350 4400
Wire Wire Line
	7350 2700 7350 4400
Wire Wire Line
	6100 7000 5800 7000
Connection ~ 5800 7000
Wire Wire Line
	6150 7000 6500 7000
$EndSCHEMATC
